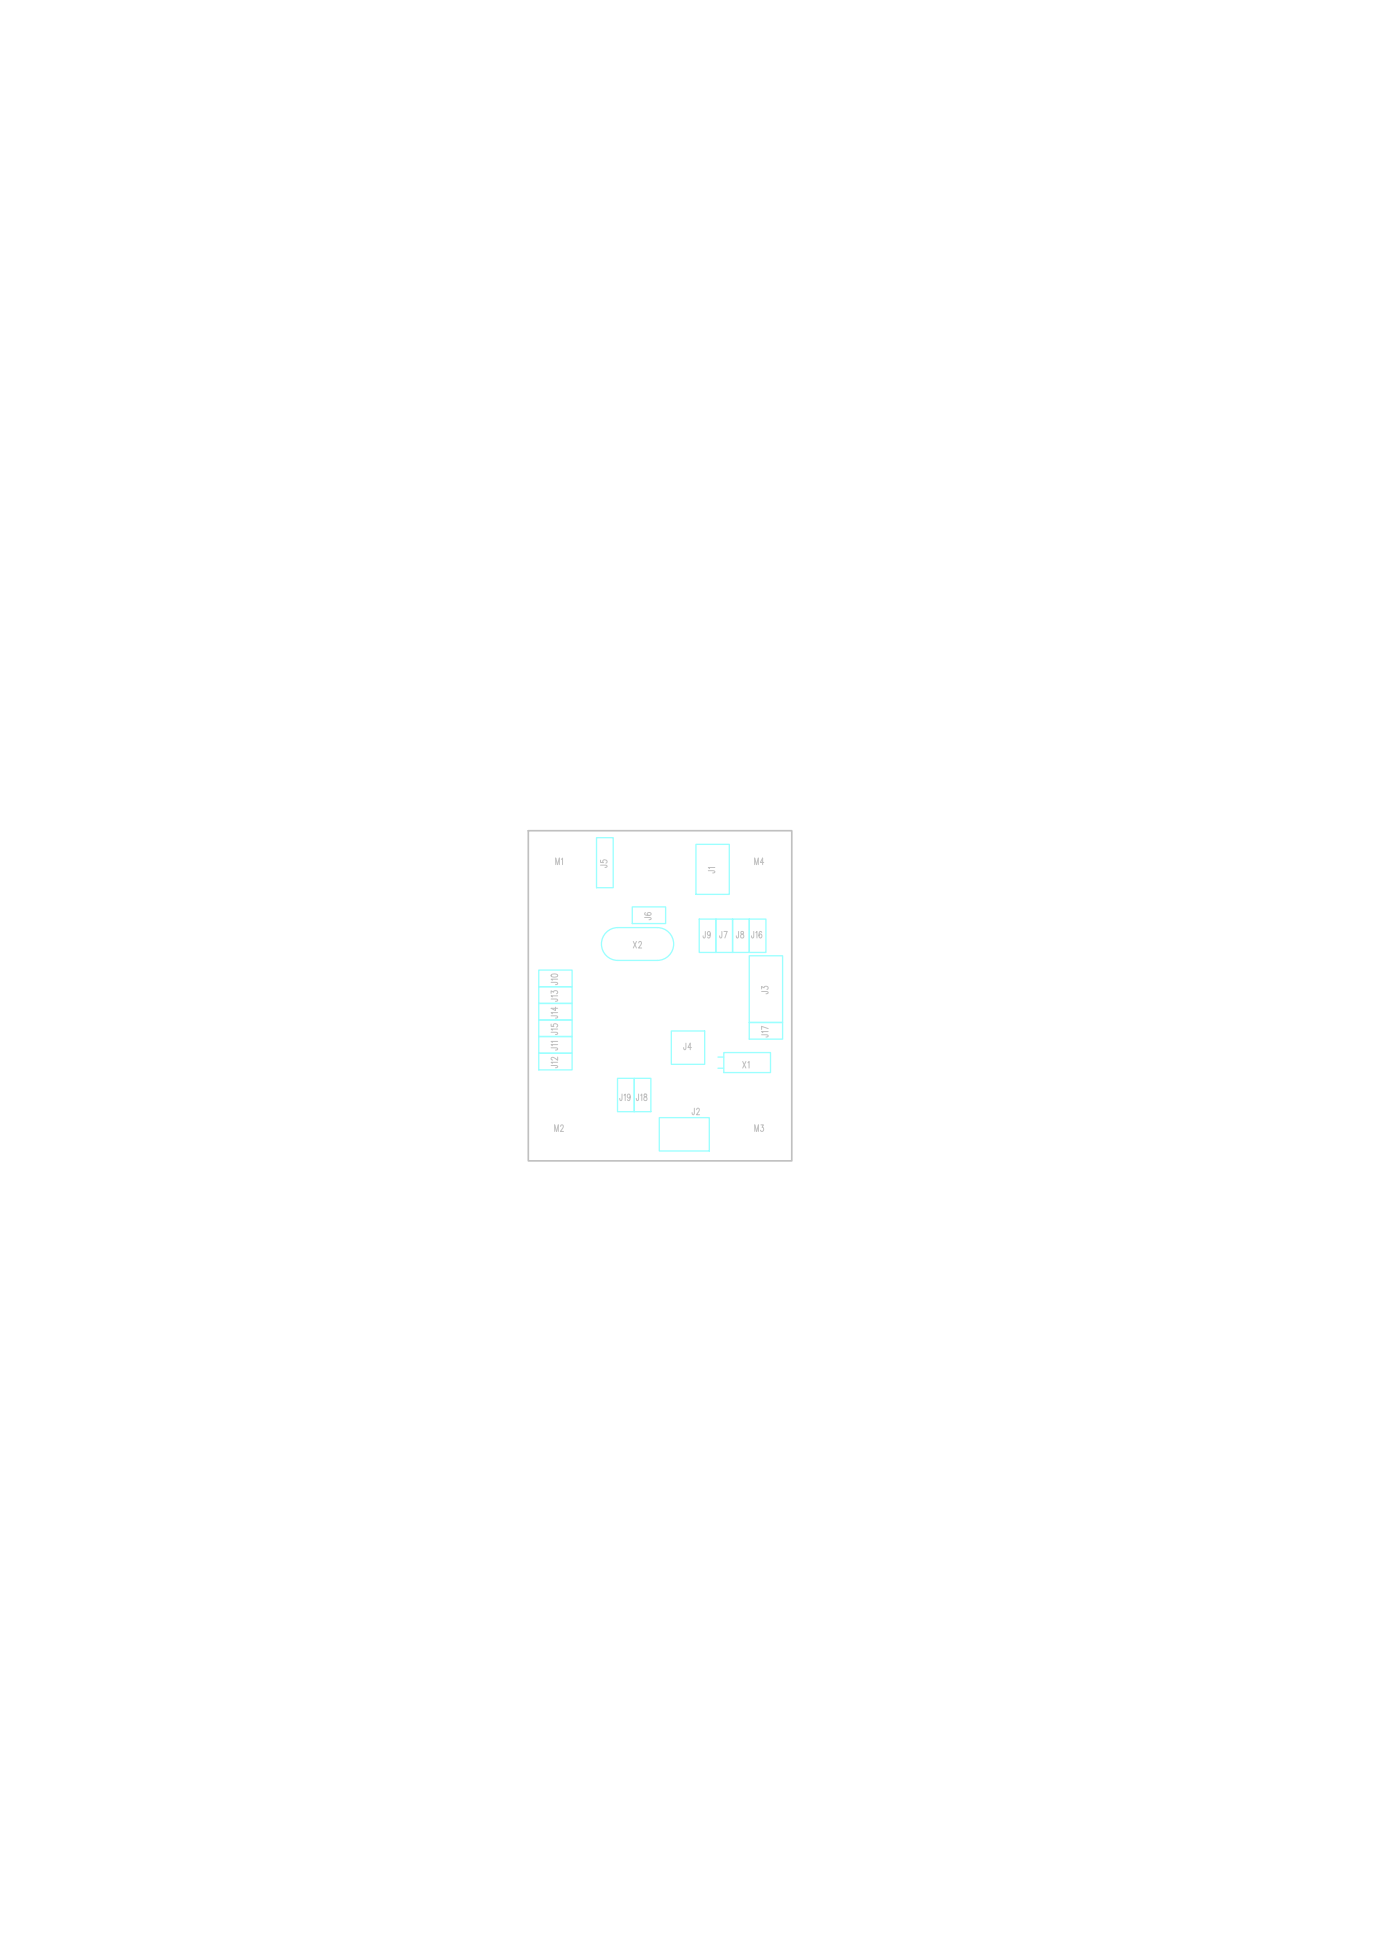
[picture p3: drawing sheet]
<svg xmlns="http://www.w3.org/2000/svg" width="210mm" height="297mm" viewBox="0 0 210 297" stroke-linecap="round" stroke-linejoin="round" font-family="sans-serif">
<path d="M80.5 126.5h40.1v50.3h-40.1z" fill="none" stroke="#c0c0c0" stroke-width=".25"/>
<g fill="none" stroke="#9bffff" stroke-width=".2">
<path d="M90.9 127.6h2.5v7.6h-2.5zM96.3 138.1h5.1v2.6h-5.1zM106 128.6h5.1v7.6h-5.1zM82.1 147.8h5v2.5h-5zM82.1 157.9h5v2.5h-5zM82.1 150.3h5v2.5h-5zM82.1 152.8h5v2.6h-5zM82.1 155.4h5v2.5h-5zM102.3 157h5v5.1h-5zM114.1 155.8h5.1v2.5h-5.1zM114.1 145.6h5.1v10.2h-5.1zM82.1 160.4h5v2.6h-5z"/>
<path d="M94.1 164.3h2.5v5h-2.5zM96.6 164.3h2.5v5h-2.5zM100.4 170.2h7.6v5.1h-7.6zM110.3 160.3h7.1v3.1h-7.1z"/>
</g>
<text font-size="5.2" fill="#9bffff" x="91.5" y="145.7">X2 J9J7J8J16</text>
<text font-size="3.3" fill="#9bffff" x="108" y="163">X1</text>
<g font-size="1.5" fill="#c0c0c0">
<text x="84.7" y="131.6">M1</text>
<text x="115" y="131.6">M4</text>
<text x="92.4" y="132.1" transform="rotate(-90 92.4 132.1)">J5</text>
<text x="108.8" y="132.9" transform="rotate(-90 108.8 132.9)">J1</text>
<text x="99.1" y="140" transform="rotate(-90 99.1 140)">J6</text>
<text x="107.2" y="142.8">J9</text>
<text x="109.7" y="142.8">J7</text>
<text x="112.2" y="142.8">J8</text>
<text x="114.5" y="142.8">J16</text>
<text x="84.9" y="149.9" transform="rotate(-90 84.9 149.9)">J10</text>
<text x="96.5" y="144.3">X2</text>
<text x="84.9" y="155" transform="rotate(-90 84.9 155)">J14</text>
<text x="84.9" y="152.5" transform="rotate(-90 84.9 152.5)">J13</text>
<text x="116.9" y="151.3" transform="rotate(-90 116.9 151.3)">J3</text>
<text x="84.9" y="159.9" transform="rotate(-90 84.9 159.9)">J11</text>
<text x="84.9" y="157.5" transform="rotate(-90 84.9 157.5)">J15</text>
<text x="104.2" y="159.8">J4</text>
<text x="116.9" y="157.9" transform="rotate(-90 116.9 157.9)">J17</text>
<text x="84.9" y="162.6" transform="rotate(-90 84.9 162.6)">J12</text>
<text x="94.5" y="167.6">J19</text>
<text x="97" y="167.6">J18</text>
<text x="113.2" y="162.6">X1</text>
<text x="84.6" y="172.3">M2</text>
<text x="105.5" y="169.7">J2</text>
<text x="115" y="172.3">M3</text>
</g>
</svg>
